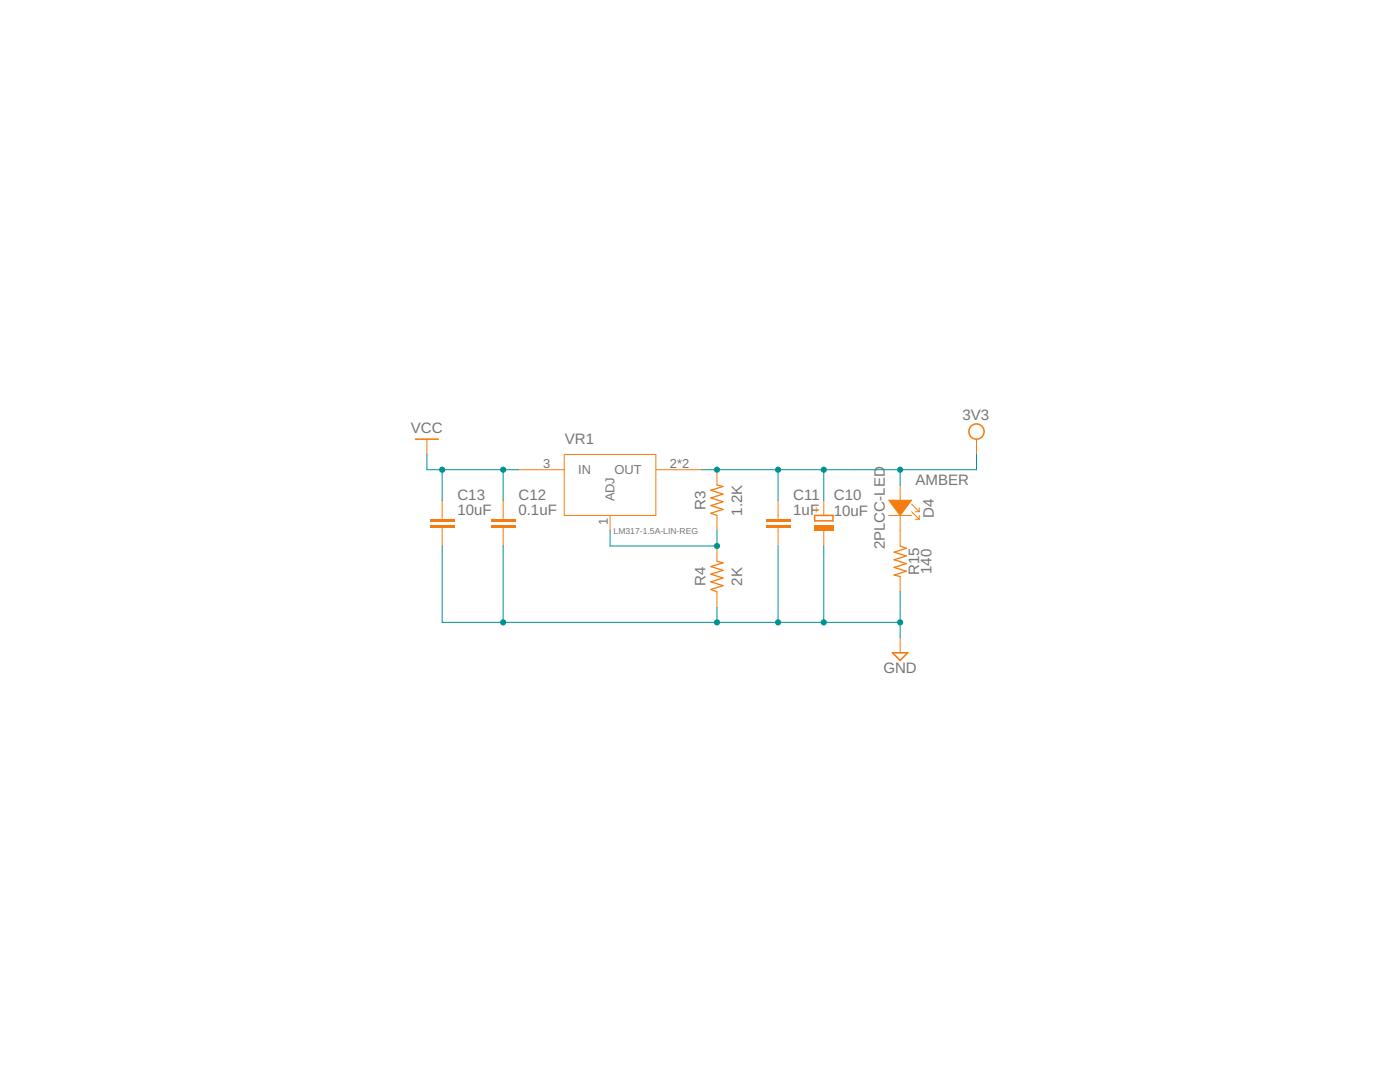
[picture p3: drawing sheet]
<svg xmlns="http://www.w3.org/2000/svg" width="279mm" height="216mm" viewBox="0 0 279 216" stroke-linecap="round" stroke-linejoin="round" font-family="sans-serif">
<path d="M82.9 87.6h4.6" fill="none" stroke="#f57c10" stroke-width=".32"/>
<path d="M85.2 87.6v3.1M103.5 93.7h9.1M112.6 90.7h18.3v12.1h-18.3zM130.9 93.7h9.1M143.1 93.7v3.1M121.8 102.8v3.1M143.1 102.8v3.1M143.1 108.9v3.1M143.1 118.1v3" fill="none" stroke="#f57c10" stroke-width=".2"/>
<path d="M143.1 96.8l1.2 .3-2.4 .7 2.4 .8-2.4 .8 2.4 .7-2.4 .8 2.4 .7-2.4 .8 1.2 .4M143.1 112l1.2 .3-2.4 .8 2.4 .7-2.4 .8 2.4 .7-2.4 .8 2.4 .8-2.4 .7 1.2 .5" fill="none" stroke="#f57c10" stroke-width=".25"/>
<path d="M193.6 85a1.67 1.67 0 0 1 2.7 .2 1.67 1.67 0 0 1-.9 2.5 1.67 1.67 0 0 1-2.2-1.6h.3a1.37 1.37 0 0 1 1.9-1.3 1.37 1.37 0 0 1 .4 2.3 1.37 1.37 0 0 1-2.3-.7v-.3h-.3z" fill-rule="evenodd" fill="#f57c10"/>
<path d="M193.6 85a1.68 1.68 0 0 1 1.4-.6l.7 .3a1.69 1.69 0 0 1 .6 2.3l-.3 .3a1.65 1.65 0 0 1-1.4 .5l-.7-.3-.5-.6-.2-.8h.3l.2-.6a1.36 1.36 0 0 1 .9-.7l1 .1 .6 .7v1l-.4 .5a1.36 1.36 0 0 1-2-.1l-.3-.9h-.3zM193.6 85l-.4 1.1h.3l.3 .9 .5 .4 .7 .1 .6-.2 .4-.4 .2-.9-.2-.6-.7-.6h-.7l-.5 .2-.4 .5-.2 .6h-.3l.2 .8 .5 .6 .7 .3 .8-.1 .9-.7 .3-1.1-.3-.7-.6-.5-.3-.2h-.8z" fill="#f57c10"/>
<path d="M194.9 87.6v3.1" fill="none" stroke="#f57c10" stroke-width=".2"/>
<path d="M162.6 102.8h3.6v1.1h-3.6z" fill="none" stroke="#f57c10" stroke-width=".32"/>
<path d="M162.4 104.8h4v1.1h-4z" fill-rule="evenodd" fill="#f57c10"/>
<path d="M162.4 104.8h4v1.1h-4zM162.4 104.8v1.1h4v-1.1z" fill="#f57c10"/>
<path d="M164.4 99.8v3M164.4 105.9v3" fill="none" stroke="#f57c10" stroke-width=".2"/>
<g fill="#f57c10">
<path d="M152.8 104.7h4.9v.6h-4.9z" fill-rule="evenodd"/>
<path d="M152.8 103.5h4.9v.6h-4.9z" fill-rule="evenodd"/>
</g>
<g fill="#f57c10">
<path d="M152.8 104.7h4.9v.6h-4.9zM152.8 104.7v.6h4.9v-.6z"/>
<path d="M152.8 103.5h4.9v.6h-4.9zM152.8 103.5v.6h4.9v-.6z"/>
</g>
<path d="M155.3 99.8v3.7M155.3 105.3v3.6" fill="none" stroke="#f57c10" stroke-width=".2"/>
<g fill="#f57c10">
<path d="M98 104.7h4.8v.6h-4.8z" fill-rule="evenodd"/>
<path d="M98 103.5h4.8v.6h-4.8z" fill-rule="evenodd"/>
</g>
<g fill="#f57c10">
<path d="M98 104.7h4.8v.6h-4.8zM98 104.7v.6h4.8v-.6z"/>
<path d="M98 103.5h4.8v.6h-4.8zM98 103.5v.6h4.8v-.6z"/>
</g>
<path d="M100.4 99.8v3.7M100.4 105.3v3.6" fill="none" stroke="#f57c10" stroke-width=".2"/>
<g fill="#f57c10">
<path d="M85.8 104.7h4.9v.6h-4.9z" fill-rule="evenodd"/>
<path d="M85.8 103.5h4.9v.6h-4.9z" fill-rule="evenodd"/>
</g>
<g fill="#f57c10">
<path d="M85.8 104.7h4.9v.6h-4.9zM85.8 104.7v.6h4.9v-.6z"/>
<path d="M85.8 103.5h4.9v.6h-4.9zM85.8 103.5v.6h4.9v-.6z"/>
</g>
<g fill="none" stroke="#f57c10" stroke-width=".2">
<path d="M88.2 99.8v3.7M179.6 96.8v3M88.2 105.3v3.6M177.4 102.8h4.5M179.6 102.8v6.1M179.6 115v3.1M181.9 102.1l1.6 1.5M181.9 100.6l1.6 1.5M182.7 103.6h.8M182.7 102.1h.8M183.5 101.3v.8M183.5 102.8v.8"/>
<path d="M179.6 127.2v3.1"/>
</g>
<path d="M177.4 99.8h4.5l-2.3 3.1z" fill="#f57c10" stroke="#f57c10" stroke-width=".2"/>
<path d="M179.6 108.9l1.3 .5-2.5 .8 2.5 .7-2.5 .8 2.5 .8-2.5 .7 2.5 .8-2.5 .7 1.2 .3" fill="none" stroke="#f57c10" stroke-width=".25"/>
<path d="M178.1 130.3h3.1l-1.6 1.5z" fill="none" stroke="#f57c10" stroke-width=".32"/>
<path d="M155.3 93.7v6.1M164.4 93.7v6.1M179.6 93.7v3.1M194.9 90.7v3h-54.9" fill="none" stroke="#009292" stroke-width=".2"/>
<g fill="#009292">
<circle cx="143.1" cy="93.7" r=".61"/>
<circle cx="155.3" cy="93.7" r=".61"/>
<circle cx="164.4" cy="93.7" r=".61"/>
<circle cx="179.6" cy="93.7" r=".61"/>
</g>
<g fill="#009292">
<path d="M142.5 93.7a.61 .61 0 0 1 1.2 0 .61 .61 0 0 1-1.2 0zM142.5 93.7a.61 .61 0 0 0 1.2 0 .61 .61 0 0 0-1.2 0z"/>
<path d="M154.7 93.7a.61 .61 0 0 1 1.2 0 .61 .61 0 0 1-1.2 0zM154.7 93.7a.61 .61 0 0 0 1.2 0 .61 .61 0 0 0-1.2 0z"/>
<path d="M163.8 93.7a.61 .61 0 0 1 1.2 0 .61 .61 0 0 1-1.2 0zM163.8 93.7a.61 .61 0 0 0 1.2 0 .61 .61 0 0 0-1.2 0z"/>
<path d="M179 93.7a.65 .65 0 0 1 1.3 0 .65 .65 0 0 1-1.3 0zM179 93.7a.65 .65 0 0 0 1.3 0 .65 .65 0 0 0-1.3 0z"/>
</g>
<path d="M121.8 105.9v3h21.3v-3" fill="none" stroke="#009292" stroke-width=".2"/>
<circle cx="143.1" cy="108.9" r=".61" fill="#009292"/>
<path d="M142.5 108.9a.61 .61 0 0 1 1.2 0 .61 .61 0 0 1-1.2 0zM142.5 108.9a.61 .61 0 0 0 1.2 0 .61 .61 0 0 0-1.2 0z" fill="#009292"/>
<path d="M85.2 90.7v3h18.3M88.2 93.7v6.1M100.4 93.7v6.1" fill="none" stroke="#009292" stroke-width=".2"/>
<g fill="#009292">
<circle cx="100.4" cy="93.7" r=".61"/>
<circle cx="88.2" cy="93.7" r=".61"/>
</g>
<g fill="#009292">
<path d="M99.8 93.7a.61 .61 0 0 1 1.2 0 .61 .61 0 0 1-1.2 0zM99.8 93.7a.61 .61 0 0 0 1.2 0 .61 .61 0 0 0-1.2 0z"/>
<path d="M87.6 93.7a.65 .65 0 0 1 1.3 0 .65 .65 0 0 1-1.3 0zM87.6 93.7a.65 .65 0 0 0 1.3 0 .65 .65 0 0 0-1.3 0z"/>
</g>
<path d="M88.2 108.9v15.3h76.2v-15.3M100.4 108.9v15.3M155.3 108.9v15.3M143.1 121.1v3.1" fill="none" stroke="#009292" stroke-width=".2"/>
<g fill="#009292">
<circle cx="155.3" cy="124.2" r=".61"/>
<circle cx="143.1" cy="124.2" r=".61"/>
<circle cx="100.4" cy="124.2" r=".61"/>
</g>
<g fill="#009292">
<path d="M154.7 124.2a.61 .61 0 0 1 1.2 0 .61 .61 0 0 1-1.2 0zM154.7 124.2a.61 .61 0 0 0 1.2 0 .61 .61 0 0 0-1.2 0z"/>
<path d="M142.5 124.2a.61 .61 0 0 1 1.2 0 .61 .61 0 0 1-1.2 0zM142.5 124.2a.61 .61 0 0 0 1.2 0 .61 .61 0 0 0-1.2 0z"/>
<path d="M99.8 124.2a.61 .61 0 0 1 1.2 0 .61 .61 0 0 1-1.2 0zM99.8 124.2a.61 .61 0 0 0 1.2 0 .61 .61 0 0 0-1.2 0z"/>
</g>
<path d="M179.6 118.1v6.1h-15.2" fill="none" stroke="#009292" stroke-width=".2"/>
<circle cx="164.4" cy="124.2" r=".61" fill="#009292"/>
<path d="M163.8 124.2a.61 .61 0 0 1 1.2 0 .61 .61 0 0 1-1.2 0zM163.8 124.2a.61 .61 0 0 0 1.2 0 .61 .61 0 0 0-1.2 0z" fill="#009292"/>
<path d="M179.6 124.2v3" fill="none" stroke="#009292" stroke-width=".2"/>
<circle cx="179.6" cy="124.2" r=".61" fill="#009292"/>
<path d="M179 124.2a.65 .65 0 0 1 1.3 0 .65 .65 0 0 1-1.3 0zM179 124.2a.65 .65 0 0 0 1.3 0 .65 .65 0 0 0-1.3 0z" fill="#009292"/>
<g font-size="3" fill="#757575">
<text x="192.1" y="83.8">3V3</text>
<text x="82" y="86.4">VCC</text>
<text x="112.7" y="88.7">VR1</text>
<text x="91.3" y="99.8">C13</text>
<text x="103.5" y="99.8">C12</text>
<text x="140.8" y="101.7" transform="rotate(-90 140.8 101.7)">R3</text>
<text x="158.3" y="99.8">C11</text>
<text x="166.4" y="99.8">C10</text>
<text x="182.7" y="96.8">AMBER</text>
<text x="91.3" y="102.9">10uF</text>
<text x="103.5" y="102.9">0.1uF</text>
<text x="148.1" y="102.9" transform="rotate(-90 148.1 102.9)">1.2K</text>
<text x="158.3" y="102.9">1uF</text>
<text x="166.4" y="102.9">10uF</text>
<text x="186.4" y="103.3" transform="rotate(-90 186.4 103.3)">D4</text>
<text x="176.6" y="109.6" transform="rotate(-90 176.6 109.6)">2PLCC-LED</text>
<text x="140.8" y="117" transform="rotate(-90 140.8 117)">R4</text>
<text x="148.1" y="116.9" transform="rotate(-90 148.1 116.9)">2K</text>
<text x="183.4" y="114.8" transform="rotate(-90 183.4 114.8)">R15</text>
<text x="185.9" y="114.5" transform="rotate(-90 185.9 114.5)">140</text>
<text x="176.3" y="134.4">GND</text>
</g>
<g font-size="2.6" fill="#757575">
<text x="108.4" y="93.3">3</text>
<text x="115.4" y="94.6">IN</text>
<text x="122.6" y="94.6">OUT</text>
<text x="133.7" y="93.3">2*2</text>
<text x="122.7" y="100.1" transform="rotate(-90 122.7 100.1)">ADJ</text>
<text x="121.3" y="104.7" transform="rotate(-90 121.3 104.7)">1</text>
</g>
<text font-size="2.1" fill="#f57c10" x="163.7" y="102.4" transform="rotate(-90 163.7 102.4)">+</text>
<text font-size="1.7" fill="#757575" x="122.5" y="106.5">LM317-1.5A-LIN-REG</text>
</svg>
